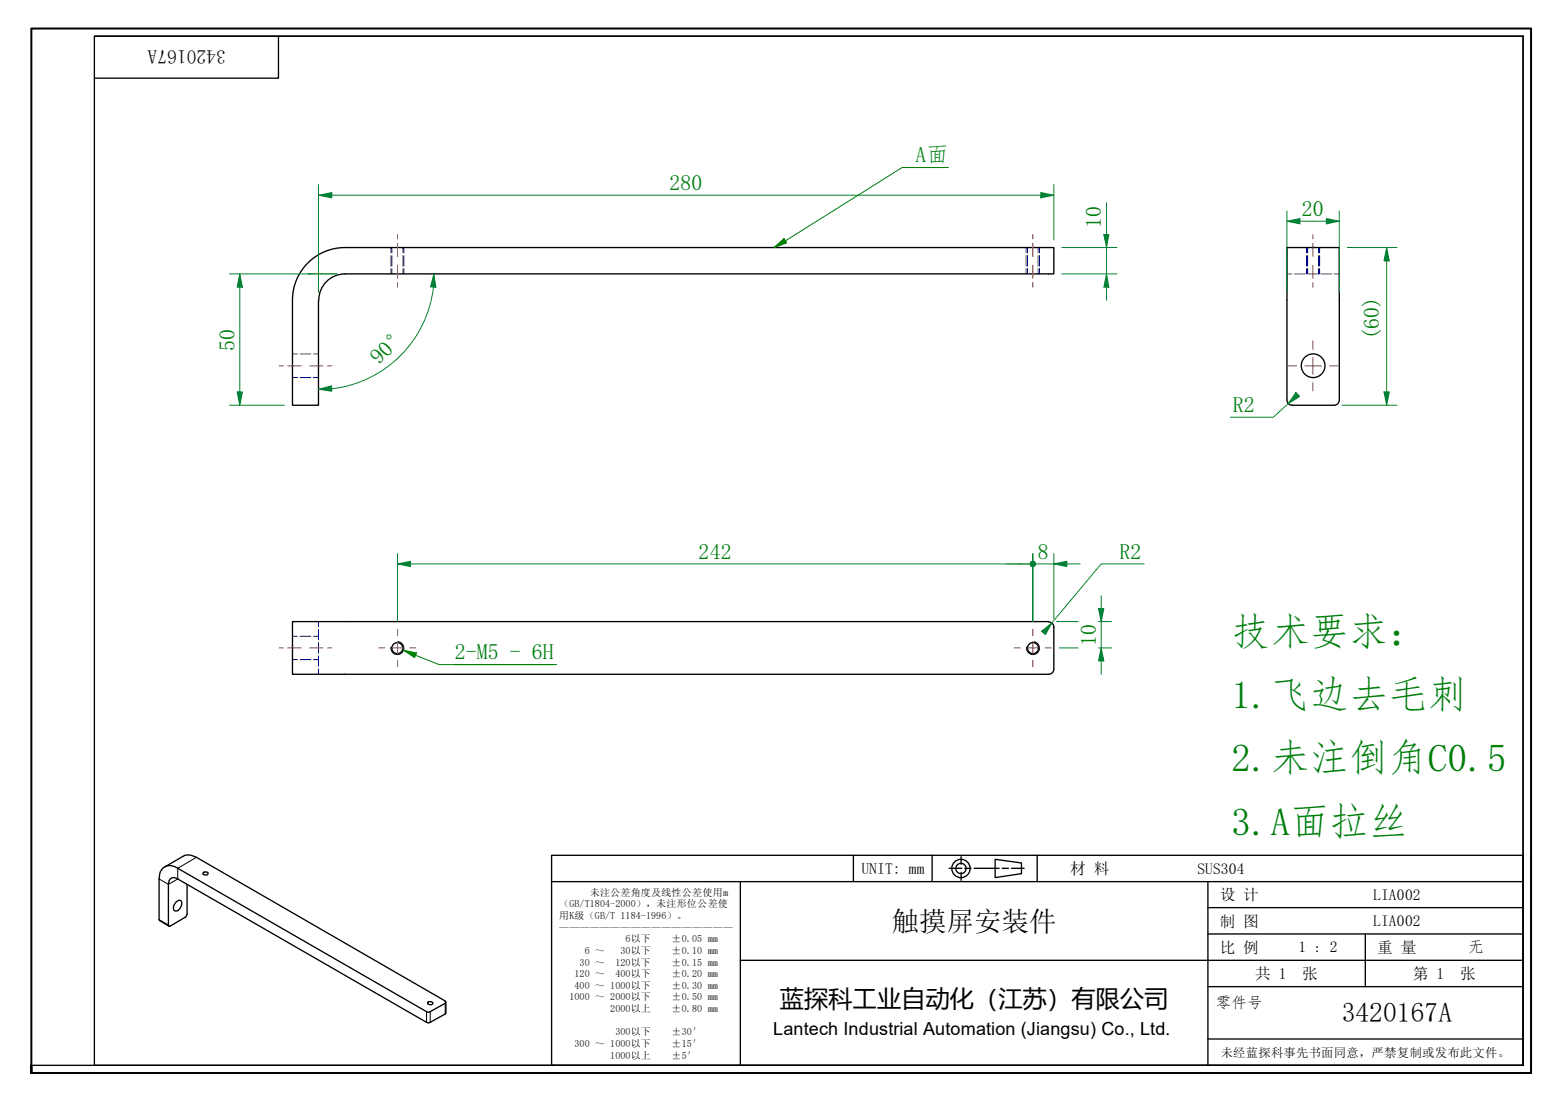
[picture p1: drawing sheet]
<svg xmlns="http://www.w3.org/2000/svg" width="297mm" height="210mm" viewBox="0 0 297 210" stroke-linecap="round" stroke-linejoin="round" font-family="sans-serif">
<g fill="none" stroke="#00f" stroke-width=".19">
<path d="M74.4 47.2v1M74.4 48.7v2M74.4 51.2v1M74.6 47.2v1M74.6 48.7v2M74.6 51.2v1M76.7 47.2v1M76.7 48.7v2M76.7 51.2v1M76.9 47.2v1M76.9 48.7v2M76.9 51.2v1"/>
<path d="M195.4 47.2v1M195.4 48.7v2M195.4 51.2v1M195.6 47.2v1M195.6 48.7v2M195.6 51.2v1M197.7 47.2v1M197.7 48.7v2M197.7 51.2v1M197.9 47.2v1M197.9 48.7v2M197.9 51.2v1"/>
<path d="M245 52.2h1M246.5 52.2h2M248.8 47.2v1M248.8 48.7v2M248.8 51.2v1M249 47.2v1M249 48.7v2M249 51.2v1M249 52.2h2M251.1 47.2v1M251.1 48.7v2M251.1 51.2v1"/>
<path d="M251.3 47.2v1M251.3 48.7v2M251.3 51.2v1M251.5 52.2h2.1M254 52.2h1M55.7 71.9h.9M55.7 67.4h.9M57.1 71.9h2.1M57.1 67.4h2.1M59.7 71.9h.9M59.7 67.4h.9M60.6 118.4v1"/>
<path d="M60.6 119.9v2M55.7 125.6h.9M55.7 121.2h.9M57.1 125.6h2.1M57.1 121.2h2.1M59.7 125.6h.9M59.7 121.2h.9M60.6 122.4v2M60.6 124.9v2M60.6 127.4v1"/>
</g>
<g fill="none" stroke="#000" stroke-width=".25">
<path d="M65.7 47.2h135v5h-135M65.7 47.2a10 10 0 0 0-10 10v20h4.9v-20M65.7 52.2a5 5 0 0 0-5 5M245 76.2v-29h10v29M245 76.2a.98 .98 0 0 0 1 1h8M255 76.2a.98 .98 0 0 1-1 1M199.6 118.4h-143.9v10h143.9M199.7 118.5a.98 .98 0 0 1 1 .9v8a.99 .99 0 0 1-1 1M31.4 165.1l3.5-2a2.53 2.53 0 0 1 2.5 .2l47.4 27.4 .1 .2-.1 .2-3 1.7-.6-.1-47.4-27.3a2.06 2.06 0 0 0-2.2-.4 2.06 2.06 0 0 0-1.2 1.9l-.1 8.3 1.9 1.2M33.6 171.7a.62 .62 0 0 1 .9 0 1.5 1.5 0 0 1-1.1 1.8 .8 .8 0 0 1-.2-1.3zM35.6 168.4v5.8l-.1 .3-.1 .2-3.1 1.7-.2-.1v-7.9a1.08 1.08 0 0 1 .5-1.1 1.08 1.08 0 0 1 1.2 .1l47.4 27.3 .6 .1 3-1.7 .1-.2v-2M38.7 166.3l.2-.2h.5l.2 .2a.56 .56 0 0 1-.4 .4 .56 .56 0 0 1-.6-.3z"/>
<path d="M81.5 190.9l.7-.1 .2 .2a.57 .57 0 0 1-.4 .4 .57 .57 0 0 1-.6-.3z"/>
<circle cx="250" cy="69.7" r="2.25"/>
<circle cx="75.7" cy="123.4" r="1.05"/>
<circle cx="196.7" cy="123.4" r="1.05"/>
</g>
<path d="M75.9 122.2a1.24 1.24 0 0 1 1 1.5 1.24 1.24 0 0 1-1.5 1 1.24 1.24 0 0 1-1-1.5M196.9 122.2a1.24 1.24 0 0 1 1 1.5 1.24 1.24 0 0 1-1.4 1 1.24 1.24 0 0 1-1-1.5M30.3 175.2l1.8 1M37.4 163.3l-3.6 2.1v2l-1.7 1-1.8-1M81.2 192.7v2M81.9 192.7v2M84.8 191.1v2" fill="none" stroke="#000" stroke-width=".19"/>
<path d="M6 204.4v-1.5v1.5M6 202.9v-197.5h285.5v199h-285.5" fill="none" stroke="#000" stroke-width=".38"/>
<path d="M18 6.9h272v196h-272zM18 6.9h272M53 6.9v8h-35M290 6.9v196h-284" fill="none" stroke="#000" stroke-width=".25"/>
<g fill="none" stroke="#000" stroke-width=".25">
<path d="M105 162.9h185v40h-185zM105 167.9h185M141 167.9v35M162.5 162.9v5M177.5 162.9v5M180.7 165.4h2.4M183 163.2v1.4M183 166.2v1.5M183.7 165.4h1.2M185.5 165.4h4.7M189.5 163.7l5 .7v2l-5 .8zM190.8 165.4h1.2"/>
<path d="M192.6 165.4h2.4M197.5 162.9v5M230 167.9v35M230 177.9h60M230 172.9h60M260 177.9v10M291.5 162.9v41.5h-186.5M141 182.9h149M230 197.9h60M230 187.9h60"/>
<circle cx="183" cy="165.4" r="1.75"/>
<circle cx="183" cy="165.4" r=".98"/>
</g>
<g fill="none" stroke="#f00" stroke-width=".19">
<path d="M75.7 44.7v.8M75.7 46.3v2.6M75.7 50.5v2.5M75.7 53.8v.9M196.7 44.7v.8M196.7 46.3v2.6M196.7 50.5v2.5M196.7 53.8v.9M250 44.7v.8M250 46.3v2.6M250 50.5v2.5M250 53.8v.9"/>
<path d="M53.1 69.7h.9M54.8 69.7h2.5M59 69.7h2.5M62.4 69.7h.8"/>
</g>
<path d="M75.7 119.9v1.2M196.7 119.9v1.2M72.1 123.4h1.2M74.5 123.4h2.3M75.7 122.2v2.4M75.7 125.8v1.2M78 123.4h1.2M193.1 123.4h1.2M195.5 123.4h2.4M196.7 122.2v2.4M196.7 125.8v1.2M199 123.4h1.2" fill="none" stroke="#f00" stroke-width=".19"/>
<path d="M245 42.1h2.5" fill="none" stroke="#00803f" stroke-width=".19"/>
<path d="M245 42.1l2.5-.5v1z" fill="#00803f"/>
<path d="M245 42.1l2.5-.5v1zM252.5 42.1h2.5" fill="none" stroke="#00803f" stroke-width=".19"/>
<path d="M252.5 41.6l2.5 .5-2.5 .5z" fill="#00803f"/>
<path d="M245 40.2v15.5M247.5 42.1h5M252.5 41.6l2.5 .5-2.5 .5zM255 40.2v15.5M63.2 74l-2.6 .1" fill="none" stroke="#00803f" stroke-width=".19"/>
<path d="M60.6 74.1l2.5-.6 .1 1z" fill="#00803f"/>
<path d="M82.6 52.2l-.1 2.4M60.6 74.1l2.5-.6 .1 1z" fill="none" stroke="#00803f" stroke-width=".19"/>
<path d="M82.6 52.2l.4 2.5-1-.1z" fill="#00803f"/>
<path d="M60.6 37.2h2.6M82.5 54.7a22 22 0 0 1-19.3 19.4M82.6 52.2l.4 2.5-1-.1z" fill="none" stroke="#00803f" stroke-width=".19"/>
<path d="M60.6 37.2l2.6-.5v1z" fill="#00803f"/>
<path d="M60.6 37.2l2.6-.5v1zM198.2 37.2h2.5" fill="none" stroke="#00803f" stroke-width=".19"/>
<path d="M198.2 36.7l2.5 .5-2.5 .5z" fill="#00803f"/>
<path d="M60.6 35.2v20.5M63.2 37.2h135M198.2 36.7l2.5 .5-2.5 .5zM200.7 35.2v10.5M45.7 52.2v2.5M58.7 52.2h5.4" fill="none" stroke="#00803f" stroke-width=".19"/>
<path d="M45.7 52.2l.5 2.5h-1.1z" fill="#00803f"/>
<path d="M45.7 52.2l.5 2.5h-1.1zM45.7 74.6v2.6" fill="none" stroke="#00803f" stroke-width=".19"/>
<path d="M45.1 74.6h1.1l-.5 2.6z" fill="#00803f"/>
<path d="M43.7 52.2h20.4M45.7 54.7v19.9M60.6 50.2v5.5M210.7 52.2v2.5M43.7 77.2h10.5M45.1 74.6h1.1l-.5 2.6z" fill="none" stroke="#00803f" stroke-width=".19"/>
<path d="M210.7 52.2l.4 2.5h-.9z" fill="#00803f"/>
<path d="M210.7 52.2l.4 2.5h-.9zM210.7 44.7v2.5" fill="none" stroke="#00803f" stroke-width=".19"/>
<path d="M210.2 44.7h.9l-.4 2.5z" fill="#00803f"/>
<path d="M210.7 38.6v6.1M202.2 47.2h10.5M202.2 52.2h10.5M210.2 44.7h.9l-.4 2.5zM210.7 47.2v5M210.7 54.7v2.5M264 47.2v2.5" fill="none" stroke="#00803f" stroke-width=".19"/>
<path d="M264 47.2l.5 2.5h-1z" fill="#00803f"/>
<path d="M264 47.2l.5 2.5h-1zM264 74.6v2.6" fill="none" stroke="#00803f" stroke-width=".19"/>
<path d="M263.5 74.6h1l-.5 2.6z" fill="#00803f"/>
<path d="M256.5 47.2h9.5M264 49.7v24.9M255.5 77.2h10.5M263.5 74.6h1l-.5 2.6zM75.7 107.4h2.5" fill="none" stroke="#00803f" stroke-width=".19"/>
<path d="M75.7 107.4l2.5-.5v1z" fill="#00803f"/>
<path d="M75.7 107.4l2.5-.5v1zM194.2 107.4h1.8" fill="none" stroke="#00803f" stroke-width=".19"/>
<circle cx="196.7" cy="107.4" r=".63" fill="#00803f"/>
<path d="M75.7 105.4v13M78.2 107.4h117.8M196.7 105.4v13" fill="none" stroke="#00803f" stroke-width=".19"/>
<circle cx="196.7" cy="107.4" r=".63" fill="#00803f"/>
<path d="M200.7 107.4h2.4" fill="none" stroke="#00803f" stroke-width=".19"/>
<path d="M200.7 107.4l2.4-.5v1z" fill="#00803f"/>
<path d="M191.6 107.4h2.6M196.7 107.4h4M196.7 105.4v13M200.7 107.4l2.4-.5v1zM200.7 105.4v12.5M203.1 107.4h2.6M209.7 115.9v2.5" fill="none" stroke="#00803f" stroke-width=".19"/>
<path d="M209.2 115.9h1l-.5 2.5z" fill="#00803f"/>
<path d="M209.2 115.9h1l-.5 2.5zM209.7 123.4v2.5" fill="none" stroke="#00803f" stroke-width=".19"/>
<path d="M209.7 123.4l.5 2.5h-1z" fill="#00803f"/>
<path d="M201.2 118.4h4.1M209.2 118.4h2.4M209.7 113.4v2.5M209.7 118.4v5M201.7 123.4h3.6M209.2 123.4h2.4M209.7 123.4l.5 2.5h-1zM209.7 125.9v2.5" fill="none" stroke="#00803f" stroke-width=".19"/>
<path d="M76.8 123.9l2.3 .9M86.6 126.6h18.9" fill="none" stroke="#008000" stroke-width=".19"/>
<path d="M76.8 123.9l2.5 .5-.4 .9z" fill="#008000"/>
<path d="M76.8 123.9l2.5 .5-.4 .9zM79.1 124.8l4.5 1.8h22.4" fill="none" stroke="#008000" stroke-width=".19"/>
<path d="M200.3 118.7l-1.6 1.9" fill="none" stroke="#00803f" stroke-width=".19"/>
<path d="M198.3 120.2l2-1.5-1.2 2.2z" fill="#00803f"/>
<path d="M247.1 75.2l-1.8 1.7M199.6 119.4l-.9 1.2M217.9 107.4h-8.2l-9.4 11.3M198.3 120.2l2-1.5-1.2 2.2z" fill="none" stroke="#00803f" stroke-width=".19"/>
<path d="M246.8 74.8l.7 .7-2.2 1.4z" fill="#00803f"/>
<path d="M245.3 76.9l-2.9 2.6h-8.1M246.8 74.8l.7 .7-2.2 1.4zM247.1 75.2l-1.1 1" fill="none" stroke="#00803f" stroke-width=".19"/>
<path d="M149.5 45.9l-2.1 1.3" fill="none" stroke="#008000" stroke-width=".19"/>
<path d="M147.4 47.2l1.9-1.8 .5 .9z" fill="#008000"/>
<path d="M180.6 31.9h-8.8l-22.3 14M147.4 47.2l1.9-1.8 .5 .9z" fill="none" stroke="#008000" stroke-width=".19"/>
<path d="M245.3 69.7h1.6M248.5 69.7h3.1M250 64.9v1.6M250 68.1v3.2M250 72.9v1.6M253.2 69.7h1.6" fill="none" stroke="#f00" stroke-width=".19"/>
<path d="M53.1 123.4h.9M54.8 123.4h2.5M59 123.4h2.5M62.4 123.4h.8" fill="none" stroke="#f00" stroke-width=".19"/>
<g font-size="7.4" fill="#008000">
<text x="234.5" y="122.9">技术要求：</text>
<text x="234.5" y="134.9">1.飞边去毛刺</text>
<text x="234.5" y="146.9">2.未注倒角C0.5</text>
<text x="234.5" y="159">3.A面拉丝</text>
</g>
<g font-size="5.2">
<text x="169.8" y="177.3">触摸屏安装件</text>
<text x="255.5" y="194.7">3420167A</text>
</g>
<text font-size="4.6" x="148.5" y="191.9">蓝探科工业自动化（江苏）有限公司</text>
<g font-size="4.2" fill="#008000">
<text x="174.3" y="30.8">A面</text>
<text x="127.5" y="36.2">280</text>
<text x="247.9" y="41.1">20</text>
<text x="209.6" y="43.3" transform="rotate(-90 209.6 43.3)">10</text>
<text x="262.6" y="64.7" transform="rotate(-90 262.6 64.7)">(60)</text>
<text x="44.6" y="66.8" transform="rotate(-90 44.6 66.8)">50</text>
<text x="72.1" y="69.6" transform="rotate(-45 72.1 69.6)">90°</text>
<text x="234.8" y="78.5">R2</text>
<text x="133" y="106.4">242</text>
<text x="197.6" y="106.4">8</text>
<text x="213.2" y="106.4">R2</text>
<text x="86.6" y="125.4">2-M5 - 6H</text>
<text x="208.7" y="123" transform="rotate(-90 208.7 123)">10</text>
</g>
<text font-size="3.7" x="43" y="9.6" transform="rotate(180 43 9.6)">3420167A</text>
<text font-size="3.4" x="147.2" y="197.1">Lantech Industrial Automation (Jiangsu) Co., Ltd.</text>
<g font-size="3">
<text x="164" y="166.4">UNIT: mm</text>
<text x="203.8" y="166.5">材 料</text>
<text x="228" y="166.4">SUS304</text>
<text x="232.3" y="171.5">设 计</text>
<text x="261.5" y="171.4">LIA002</text>
<text x="232.3" y="176.5">制 图</text>
<text x="261.5" y="176.4">LIA002</text>
<text x="232.3" y="181.5">比 例</text>
<text x="247.3" y="181.4">1 : 2</text>
<text x="262.3" y="181.5">重 量</text>
<text x="279.5" y="181.4">无</text>
<text x="231.5" y="191.9">零件号</text>
<text x="239" y="186.5">共 1</text>
<text x="248" y="186.5">张</text>
<text x="269" y="186.5">第 1</text>
<text x="278" y="186.5">张</text>
</g>
<text font-size="2.3" x="232.5" y="201.3">未经蓝探科事先书面同意，严禁复制或发布此文件。</text>
<g font-size="1.9">
<text x="106.5" y="172.8">（GB/T1804-2000），未注形位公差使</text>
<text x="112.3" y="170.6">未注公差角度及线性公差使用m</text>
<text x="106.5" y="175">用K级（GB/T 1184-1996）。</text>
<text x="106.5" y="177.3">—————————————————</text>
<text x="119.1" y="179.5">6以下</text>
<text x="127.9" y="179.5">±0.05 mm</text>
<text x="110.4" y="183.9">30 ～</text>
<text x="111.4" y="181.7">6 ～</text>
<text x="117.2" y="183.9">120以下</text>
<text x="118.2" y="181.7">30以下</text>
<text x="127.9" y="181.7">±0.10 mm</text>
<text x="127.9" y="183.9">±0.15 mm</text>
<text x="108.5" y="190.5">1000 ～ 2000以下</text>
<text x="109.4" y="186.1">120 ～</text>
<text x="109.4" y="188.3">400 ～ 1000以下</text>
<text x="117.2" y="186.1">400以下</text>
<text x="127.9" y="186.1">±0.20 mm</text>
<text x="127.9" y="188.3">±0.30 mm</text>
<text x="127.9" y="190.5">±0.50 mm</text>
<text x="116.2" y="192.8">2000以上</text>
<text x="117.2" y="197.2">300以下</text>
<text x="127.9" y="192.8">±0.80 mm</text>
<text x="127.9" y="197.2">±30′</text>
<text x="109.4" y="199.4">300 ～ 1000以下</text>
<text x="116.2" y="201.6">1000以上</text>
<text x="127.9" y="199.4">±15′</text>
<text x="127.9" y="201.6">±5′</text>
</g>
</svg>
